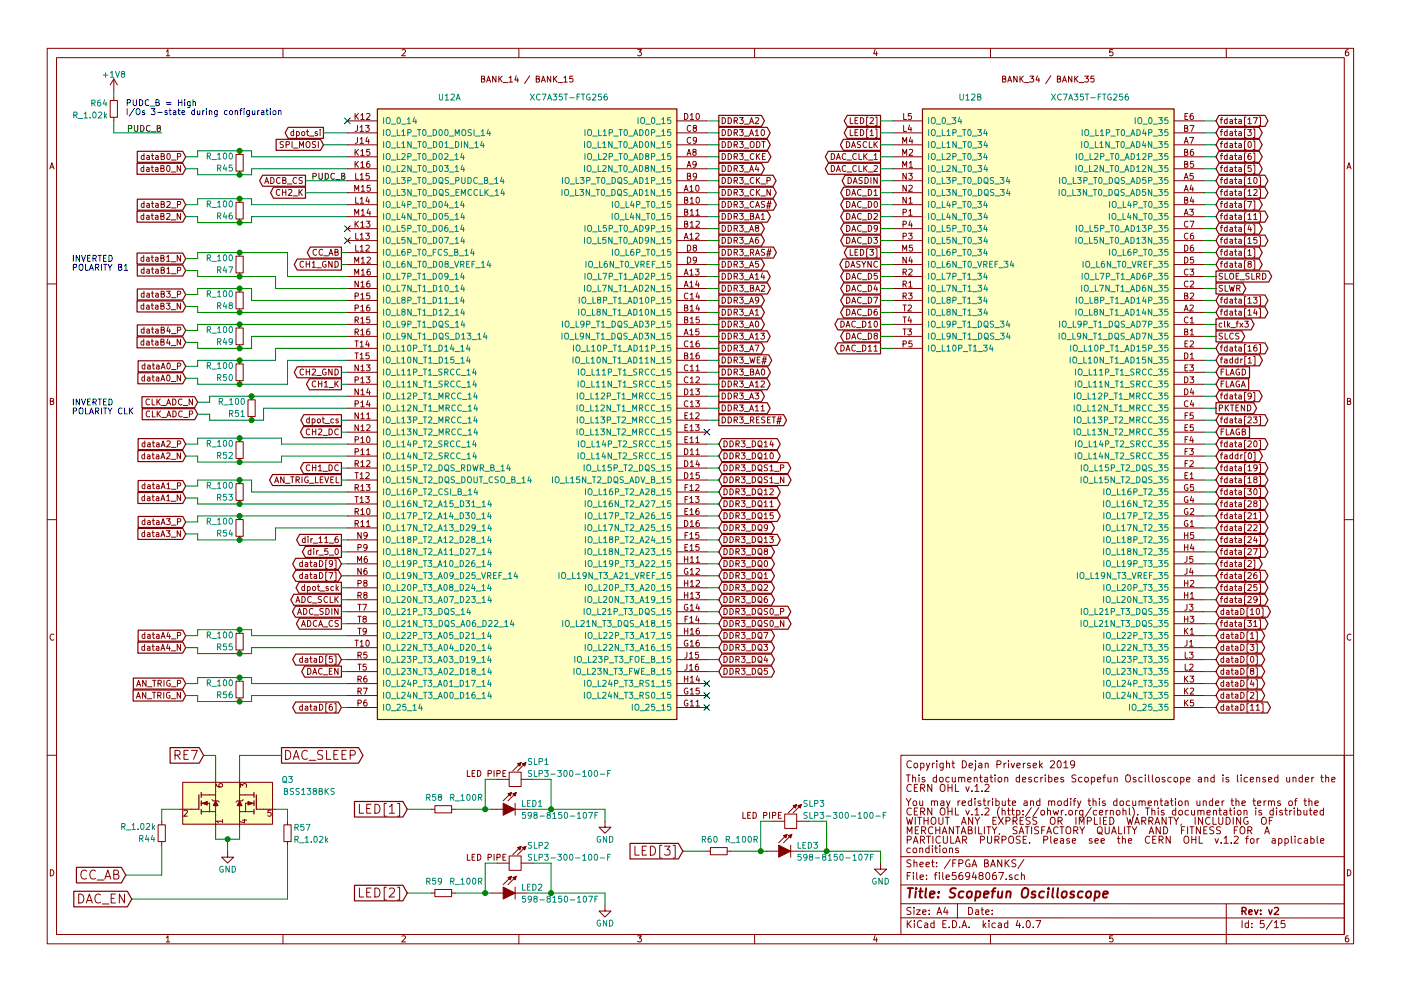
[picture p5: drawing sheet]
EESchema Schematic File Version 2
LIBS:ScopefunParts
LIBS:power
LIBS:device
LIBS:transistors
LIBS:conn
LIBS:linear
LIBS:regul
LIBS:74xx
LIBS:cmos4000
LIBS:adc-dac
LIBS:memory
LIBS:microcontrollers
LIBS:dsp
LIBS:microchip
LIBS:analog_switches
LIBS:motorola
LIBS:texas
LIBS:intel
LIBS:audio
LIBS:interface
LIBS:digital-audio
LIBS:philips
LIBS:display
LIBS:cypress
LIBS:siliconi
LIBS:opto
LIBS:atmel
LIBS:contrib
LIBS:valves
LIBS:Scopefun_v2-cache
EELAYER 25 0
EELAYER END
$Descr A4 11693 8268
encoding utf-8
Sheet 5 15
Title "Scopefun Oscilloscope"
Date ""
Rev "v2"
Comp ""
Comment1 "Copyright Dejan Priversek 2017"
Comment2 "Licensed under CERN OHL v.1.2"
Comment3 ""
Comment4 ""
$EndDescr
$Comp
L GND #PWR0106
U 1 1
P 7350 7200
F 0 "#PWR0106" H 7350 6950 50  0001 C CNN
F 1 "GND" H 7350 7050 50  0000 C CNN
F 2 "" H 7350 7200 50  0000 C CNN
F 3 "" H 7350 7200 50  0000 C CNN
	1    7350 7200
	1    0    0    -1  
$EndComp
$Comp
L R_100R R58
U 1 1
P 3700 6750
F 0 "R58" V 3600 6600 50  0000 L CNN
F 1 "R_100R" V 3600 6800 50  0000 L CNN
F 2 "ScopefunPackagesLibrary:R_0603" H 3700 6500 50  0001 C CNN
F 3 "http://industrial.panasonic.com/cdbs/www-data/pdf/AOA0000/AOA0000CE2.pdf" H 3700 6600 50  0001 C CNN
F 4 "ERJ-3EKF1000V" H 3700 6900 60  0001 C CNN "MFG Part#"
F 5 "RES SMD 1% 1/10W 0603" H 3700 7000 60  0001 C CNN "Description"
	1    3700 6750
	0    1    1    0   
$EndComp
$Comp
L R_100R R59
U 1 1
P 3700 7450
F 0 "R59" V 3600 7300 50  0000 L CNN
F 1 "R_100R" V 3600 7500 50  0000 L CNN
F 2 "ScopefunPackagesLibrary:R_0603" H 3700 7200 50  0001 C CNN
F 3 "http://industrial.panasonic.com/cdbs/www-data/pdf/AOA0000/AOA0000CE2.pdf" H 3700 7300 50  0001 C CNN
F 4 "ERJ-3EKF1000V" H 3700 7600 60  0001 C CNN "MFG Part#"
F 5 "RES SMD 1% 1/10W 0603" H 3700 7700 60  0001 C CNN "Description"
	1    3700 7450
	0    1    1    0   
$EndComp
$Comp
L R_100R R60
U 1 1
P 6000 7100
F 0 "R60" V 5900 6950 50  0000 L CNN
F 1 "R_100R" V 5900 7150 50  0000 L CNN
F 2 "ScopefunPackagesLibrary:R_0603" H 6000 6850 50  0001 C CNN
F 3 "http://industrial.panasonic.com/cdbs/www-data/pdf/AOA0000/AOA0000CE2.pdf" H 6000 6950 50  0001 C CNN
F 4 "ERJ-3EKF1000V" H 6000 7250 60  0001 C CNN "MFG Part#"
F 5 "RES SMD 1% 1/10W 0603" H 6000 7350 60  0001 C CNN "Description"
	1    6000 7100
	0    1    1    0   
$EndComp
Text GLabel 3400 6750 0    75   Input ~ 0
LED[1]
Text GLabel 3400 7450 0    75   Input ~ 0
LED[2]
Text GLabel 5700 7100 0    75   Input ~ 0
LED[3]
$Comp
L XC7A35T-FTG256 U12
U 2 1
P 8750 3100
F 0 "U12" H 8100 5400 50  0000 C CNN
F 1 "XC7A35T-FTG256" H 9100 5400 50  0000 C CNN
F 2 "ScopefunPackagesLibrary:BGA256_FTG256" H 8750 -150 50  0001 C CNN
F 3 "https://www.xilinx.com/support/documentation/data_sheets/ds181_Artix_7_Data_Sheet.pdf" H 8750 -50 50  0001 C CNN
F 4 "Artix-7 FPGA" H 8750 50  50  0001 C CNN "Description"
F 5 "XC7A35T-2FTG256I" H 8750 -250 50  0001 C CNN "MFG Part#"
	2    8750 3100
	1    0    0    -1  
$EndComp
$Comp
L GND #PWR0107
U 1 1
P 5050 6850
F 0 "#PWR0107" H 5050 6600 50  0001 C CNN
F 1 "GND" H 5050 6700 50  0000 C CNN
F 2 "" H 5050 6850 50  0000 C CNN
F 3 "" H 5050 6850 50  0000 C CNN
	1    5050 6850
	1    0    0    -1  
$EndComp
$Comp
L GND #PWR0108
U 1 1
P 5050 7550
F 0 "#PWR0108" H 5050 7300 50  0001 C CNN
F 1 "GND" H 5050 7400 50  0000 C CNN
F 2 "" H 5050 7550 50  0000 C CNN
F 3 "" H 5050 7550 50  0000 C CNN
	1    5050 7550
	1    0    0    -1  
$EndComp
Text GLabel 1550 5300 0    50   Input ~ 0
dataA4_P
Text GLabel 1550 5400 0    50   Input ~ 0
dataA4_N
Text GLabel 1550 4350 0    50   Input ~ 0
dataA3_P
Text GLabel 1550 4450 0    50   Input ~ 0
dataA3_N
Text GLabel 1550 3700 0    50   Input ~ 0
dataA2_P
Text GLabel 1550 3800 0    50   Input ~ 0
dataA2_N
Text GLabel 1550 4050 0    50   Input ~ 0
dataA1_P
Text GLabel 1550 4150 0    50   Input ~ 0
dataA1_N
Text GLabel 1550 3050 0    50   Input ~ 0
dataA0_P
Text GLabel 1550 3150 0    50   Input ~ 0
dataA0_N
Text GLabel 1550 2750 0    50   Input ~ 0
dataB4_P
Text GLabel 1550 2850 0    50   Input ~ 0
dataB4_N
Text GLabel 1550 2450 0    50   Input ~ 0
dataB3_P
Text GLabel 1550 2550 0    50   Input ~ 0
dataB3_N
Text GLabel 1550 1700 0    50   Input ~ 0
dataB2_P
Text GLabel 1550 1800 0    50   Input ~ 0
dataB2_N
Text GLabel 1550 2250 0    50   Input ~ 0
dataB1_P
Text GLabel 1550 2150 0    50   Input ~ 0
dataB1_N
Text GLabel 1550 1300 0    50   Input ~ 0
dataB0_P
Text GLabel 1550 1400 0    50   Input ~ 0
dataB0_N
Text GLabel 7350 2100 0    50   Output ~ 0
LED[3]
Text GLabel 7350 1000 0    50   Output ~ 0
LED[2]
Text GLabel 7350 1100 0    50   Output ~ 0
LED[1]
Text GLabel 2850 5200 0    50   Output ~ 0
ADCA_CS
Text GLabel 2850 5000 0    50   Output ~ 0
ADC_SCLK
Text GLabel 2850 5100 0    50   Output ~ 0
ADC_SDIN
Text GLabel 1550 5700 0    50   Input ~ 0
AN_TRIG_P
Text GLabel 2850 3200 0    50   Output ~ 0
CH1_K
Text GLabel 2550 1600 0    50   Output ~ 0
CH2_K
Text GLabel 2850 2100 0    50   Output ~ 0
CC_AB
Text GLabel 1650 3450 0    50   Input ~ 0
CLK_ADC_P
Text GLabel 1650 3350 0    50   Input ~ 0
CLK_ADC_N
Text GLabel 2850 3900 0    50   Output ~ 0
CH1_DC
Text GLabel 2850 3600 0    50   Output ~ 0
CH2_DC
Text GLabel 2850 4600 0    50   Output ~ 0
dir_5_0
Text GLabel 2850 4500 0    50   Output ~ 0
dir_11_6
Text GLabel 2850 2200 0    50   Output ~ 0
CH1_GND
Text GLabel 2850 3100 0    50   Output ~ 0
CH2_GND
Text GLabel 2850 4000 0    50   Output ~ 0
AN_TRIG_LEVEL
NoConn ~ 2900 2000
Text GLabel 6000 2700 2    50   Output ~ 0
DDR3_A0
Text GLabel 6000 1500 2    50   Output ~ 0
DDR3_CK_P
Text GLabel 6000 1600 2    50   Output ~ 0
DDR3_CK_N
Text GLabel 6000 1300 2    50   Output ~ 0
DDR3_CKE
Text GLabel 6000 3900 2    50   BiDi ~ 0
DDR3_DQS1_P
Text GLabel 6000 4000 2    50   BiDi ~ 0
DDR3_DQS1_N
Text GLabel 6000 5100 2    50   BiDi ~ 0
DDR3_DQS0_P
Text GLabel 6000 5200 2    50   BiDi ~ 0
DDR3_DQS0_N
Text GLabel 6000 1700 2    50   Output ~ 0
DDR3_CAS#
Text GLabel 6000 2100 2    50   Output ~ 0
DDR3_RAS#
Text GLabel 6000 3500 2    50   Output ~ 0
DDR3_RESET#
Text GLabel 6000 3000 2    50   Output ~ 0
DDR3_WE#
NoConn ~ 5900 5700
NoConn ~ 5900 5800
NoConn ~ 5900 5900
Text GLabel 7350 1300 0    50   Output ~ 0
DAC_CLK_1
Text GLabel 7350 1400 0    50   Output ~ 0
DAC_CLK_2
Text GLabel 7350 1200 0    50   Output ~ 0
DASCLK
Text GLabel 7350 1500 0    50   Output ~ 0
DASDIN
Text GLabel 7350 2200 0    50   Output ~ 0
DASYNC
Text GLabel 2850 3500 0    50   Output ~ 0
dpot_cs
Text GLabel 2850 4900 0    50   Output ~ 0
dpot_sck
Text GLabel 2700 1100 0    50   Output ~ 0
dpot_si
Text GLabel 2850 4700 0    50   BiDi ~ 0
dataD[9]
Text GLabel 2850 4800 0    50   BiDi ~ 0
dataD[7]
Text GLabel 2850 5900 0    50   BiDi ~ 0
dataD[6]
Text GLabel 10150 3800 2    50   BiDi ~ 0
faddr[0]
Text GLabel 10150 3000 2    50   BiDi ~ 0
faddr[1]
Text GLabel 10150 5200 2    50   BiDi ~ 0
fdata[31]
Text GLabel 10150 4100 2    50   BiDi ~ 0
fdata[30]
Text GLabel 10150 5000 2    50   BiDi ~ 0
fdata[29]
Text GLabel 10150 4200 2    50   BiDi ~ 0
fdata[28]
Text GLabel 10150 4600 2    50   BiDi ~ 0
fdata[27]
Text GLabel 10150 4900 2    50   BiDi ~ 0
fdata[25]
Text GLabel 10150 4500 2    50   BiDi ~ 0
fdata[24]
Text GLabel 10150 3500 2    50   BiDi ~ 0
fdata[23]
Text GLabel 10150 4400 2    50   BiDi ~ 0
fdata[22]
Text GLabel 10150 4300 2    50   BiDi ~ 0
fdata[21]
Text GLabel 10150 3700 2    50   BiDi ~ 0
fdata[20]
Text GLabel 10150 3900 2    50   BiDi ~ 0
fdata[19]
Text GLabel 10150 4000 2    50   BiDi ~ 0
fdata[18]
Text GLabel 10150 1000 2    50   BiDi ~ 0
fdata[17]
Text GLabel 10150 2900 2    50   BiDi ~ 0
fdata[16]
Text GLabel 10150 2000 2    50   BiDi ~ 0
fdata[15]
Text GLabel 10150 2600 2    50   BiDi ~ 0
fdata[14]
Text GLabel 10150 2500 2    50   BiDi ~ 0
fdata[13]
Text GLabel 10150 1600 2    50   BiDi ~ 0
fdata[12]
Text GLabel 10150 1800 2    50   BiDi ~ 0
fdata[11]
Text GLabel 10150 1500 2    50   BiDi ~ 0
fdata[10]
Text GLabel 10150 3300 2    50   BiDi ~ 0
fdata[9]
Text GLabel 10150 2200 2    50   BiDi ~ 0
fdata[8]
Text GLabel 10150 1700 2    50   BiDi ~ 0
fdata[7]
Text GLabel 10150 1300 2    50   BiDi ~ 0
fdata[6]
Text GLabel 10150 1400 2    50   BiDi ~ 0
fdata[5]
Text GLabel 10150 1900 2    50   BiDi ~ 0
fdata[4]
Text GLabel 10150 1100 2    50   BiDi ~ 0
fdata[3]
Text GLabel 10150 4700 2    50   BiDi ~ 0
fdata[2]
Text GLabel 10150 2100 2    50   BiDi ~ 0
fdata[1]
Text GLabel 10150 1200 2    50   BiDi ~ 0
fdata[0]
Text GLabel 10150 2700 2    50   Output ~ 0
clk_fx3
Text GLabel 10150 3200 2    50   Input ~ 0
FLAGA
Text GLabel 10150 3600 2    50   Input ~ 0
FLAGB
Text GLabel 10150 3100 2    50   Input ~ 0
FLAGD
Text GLabel 10150 3400 2    50   Output ~ 0
PKTEND
Text GLabel 10150 2300 2    50   Output ~ 0
SLOE_SLRD
Text GLabel 10150 2400 2    50   Output ~ 0
SLWR
Text GLabel 10150 2800 2    50   Output ~ 0
SLCS
Text Notes 1050 950  0    50   ~ 0
PUDC_B = High\nI/Os 3-state during configuration
NoConn ~ 2900 1000
Text GLabel 2700 1200 0    50   Input ~ 0
SPI_MOSI
NoConn ~ 2900 1900
Text GLabel 7350 1700 0    50   Output ~ 0
DAC_D0
Text GLabel 7350 1600 0    50   Output ~ 0
DAC_D1
Text GLabel 7350 1800 0    50   Output ~ 0
DAC_D2
Text GLabel 7350 2000 0    50   Output ~ 0
DAC_D3
Text GLabel 7350 2400 0    50   Output ~ 0
DAC_D4
Text GLabel 7350 2300 0    50   Output ~ 0
DAC_D5
Text GLabel 7350 2600 0    50   Output ~ 0
DAC_D6
Text GLabel 7350 2500 0    50   Output ~ 0
DAC_D7
Text GLabel 7350 2800 0    50   Output ~ 0
DAC_D8
Text GLabel 7350 1900 0    50   Output ~ 0
DAC_D9
Text GLabel 7350 2700 0    50   Output ~ 0
DAC_D10
Text GLabel 7350 2900 0    50   Output ~ 0
DAC_D11
Text GLabel 1550 5800 0    50   Input ~ 0
AN_TRIG_N
Text GLabel 6000 2600 2    50   Output ~ 0
DDR3_A1
Text GLabel 6000 1000 2    50   Output ~ 0
DDR3_A2
Text GLabel 6000 3300 2    50   Output ~ 0
DDR3_A3
Text GLabel 6000 1400 2    50   Output ~ 0
DDR3_A4
Text GLabel 6000 2200 2    50   Output ~ 0
DDR3_A5
Text GLabel 6000 2000 2    50   Output ~ 0
DDR3_A6
Text GLabel 6000 2900 2    50   Output ~ 0
DDR3_A7
Text GLabel 6000 1900 2    50   Output ~ 0
DDR3_A8
Text GLabel 6000 2500 2    50   Output ~ 0
DDR3_A9
Text GLabel 6000 1100 2    50   Output ~ 0
DDR3_A10
Text GLabel 6000 3400 2    50   Output ~ 0
DDR3_A11
Text GLabel 6000 3200 2    50   Output ~ 0
DDR3_A12
Text GLabel 6000 3100 2    50   Output ~ 0
DDR3_BA0
Text GLabel 6000 1800 2    50   Output ~ 0
DDR3_BA1
Text GLabel 6000 2400 2    50   Output ~ 0
DDR3_BA2
Text GLabel 6000 4700 2    50   BiDi ~ 0
DDR3_DQ0
Text GLabel 6000 4800 2    50   BiDi ~ 0
DDR3_DQ1
Text GLabel 6000 4900 2    50   BiDi ~ 0
DDR3_DQ2
Text GLabel 6000 5400 2    50   BiDi ~ 0
DDR3_DQ3
Text GLabel 6000 5500 2    50   BiDi ~ 0
DDR3_DQ4
Text GLabel 6000 5600 2    50   BiDi ~ 0
DDR3_DQ5
Text GLabel 6000 5000 2    50   BiDi ~ 0
DDR3_DQ6
Text GLabel 6000 5300 2    50   BiDi ~ 0
DDR3_DQ7
Text GLabel 6000 4600 2    50   BiDi ~ 0
DDR3_DQ8
Text GLabel 6000 4400 2    50   BiDi ~ 0
DDR3_DQ9
Text GLabel 6000 3800 2    50   BiDi ~ 0
DDR3_DQ10
Text GLabel 6000 4200 2    50   BiDi ~ 0
DDR3_DQ11
Text GLabel 6000 4100 2    50   BiDi ~ 0
DDR3_DQ12
Text GLabel 6000 4500 2    50   BiDi ~ 0
DDR3_DQ13
Text GLabel 6000 3700 2    50   BiDi ~ 0
DDR3_DQ14
Text GLabel 6000 4300 2    50   BiDi ~ 0
DDR3_DQ15
NoConn ~ 5900 3600
Text GLabel 6000 2300 2    50   Output ~ 0
DDR3_A14
Text GLabel 6000 2800 2    50   Output ~ 0
DDR3_A13
Text GLabel 2850 5600 0    50   Output ~ 0
DAC_EN
Text GLabel 6000 1200 2    50   Output ~ 0
DDR3_ODT
$Comp
L R_100 R45
U 1 1
P 2000 1350
F 0 "R45" H 2050 1400 50  0000 L CNN
F 1 "R_100" H 2050 1300 50  0000 L CNN
F 2 "ScopefunPackagesLibrary:R_0402" H 2000 1100 50  0001 C CNN
F 3 "https://industrial.panasonic.com/ww/products/resistors/chip-resistors/chip-resistors/precision-thick-film-chip-resistors/ERJ3EKF1000V" H 2000 1200 50  0001 C CNN
F 4 "ERJ-2RKF1000X" H 2000 1500 60  0001 C CNN "MFG Part#"
F 5 "RES SMD 1% 1/10W 0402" H 2000 1600 60  0001 C CNN "Description"
	1    2000 1350
	-1   0    0    1   
$EndComp
$Comp
L R_100 R46
U 1 1
P 2000 1750
F 0 "R46" H 2050 1800 50  0000 L CNN
F 1 "R_100" H 2050 1700 50  0000 L CNN
F 2 "ScopefunPackagesLibrary:R_0402" H 2000 1500 50  0001 C CNN
F 3 "https://industrial.panasonic.com/ww/products/resistors/chip-resistors/chip-resistors/precision-thick-film-chip-resistors/ERJ3EKF1000V" H 2000 1600 50  0001 C CNN
F 4 "ERJ-2RKF1000X" H 2000 1900 60  0001 C CNN "MFG Part#"
F 5 "RES SMD 1% 1/10W 0402" H 2000 2000 60  0001 C CNN "Description"
	1    2000 1750
	-1   0    0    1   
$EndComp
$Comp
L R_100 R47
U 1 1
P 2000 2200
F 0 "R47" H 2050 2250 50  0000 L CNN
F 1 "R_100" H 2050 2150 50  0000 L CNN
F 2 "ScopefunPackagesLibrary:R_0402" H 2000 1950 50  0001 C CNN
F 3 "https://industrial.panasonic.com/ww/products/resistors/chip-resistors/chip-resistors/precision-thick-film-chip-resistors/ERJ3EKF1000V" H 2000 2050 50  0001 C CNN
F 4 "ERJ-2RKF1000X" H 2000 2350 60  0001 C CNN "MFG Part#"
F 5 "RES SMD 1% 1/10W 0402" H 2000 2450 60  0001 C CNN "Description"
	1    2000 2200
	-1   0    0    1   
$EndComp
$Comp
L R_100 R48
U 1 1
P 2000 2500
F 0 "R48" H 2050 2550 50  0000 L CNN
F 1 "R_100" H 2050 2450 50  0000 L CNN
F 2 "ScopefunPackagesLibrary:R_0402" H 2000 2250 50  0001 C CNN
F 3 "https://industrial.panasonic.com/ww/products/resistors/chip-resistors/chip-resistors/precision-thick-film-chip-resistors/ERJ3EKF1000V" H 2000 2350 50  0001 C CNN
F 4 "ERJ-2RKF1000X" H 2000 2650 60  0001 C CNN "MFG Part#"
F 5 "RES SMD 1% 1/10W 0402" H 2000 2750 60  0001 C CNN "Description"
	1    2000 2500
	-1   0    0    1   
$EndComp
$Comp
L R_100 R49
U 1 1
P 2000 2800
F 0 "R49" H 2050 2850 50  0000 L CNN
F 1 "R_100" H 2050 2750 50  0000 L CNN
F 2 "ScopefunPackagesLibrary:R_0402" H 2000 2550 50  0001 C CNN
F 3 "https://industrial.panasonic.com/ww/products/resistors/chip-resistors/chip-resistors/precision-thick-film-chip-resistors/ERJ3EKF1000V" H 2000 2650 50  0001 C CNN
F 4 "ERJ-2RKF1000X" H 2000 2950 60  0001 C CNN "MFG Part#"
F 5 "RES SMD 1% 1/10W 0402" H 2000 3050 60  0001 C CNN "Description"
	1    2000 2800
	-1   0    0    1   
$EndComp
$Comp
L R_100 R50
U 1 1
P 2000 3100
F 0 "R50" H 2050 3150 50  0000 L CNN
F 1 "R_100" H 2050 3050 50  0000 L CNN
F 2 "ScopefunPackagesLibrary:R_0402" H 2000 2850 50  0001 C CNN
F 3 "https://industrial.panasonic.com/ww/products/resistors/chip-resistors/chip-resistors/precision-thick-film-chip-resistors/ERJ3EKF1000V" H 2000 2950 50  0001 C CNN
F 4 "ERJ-2RKF1000X" H 2000 3250 60  0001 C CNN "MFG Part#"
F 5 "RES SMD 1% 1/10W 0402" H 2000 3350 60  0001 C CNN "Description"
	1    2000 3100
	-1   0    0    1   
$EndComp
$Comp
L R_100 R51
U 1 1
P 2100 3400
F 0 "R51" H 2150 3450 50  0000 L CNN
F 1 "R_100" H 2150 3350 50  0000 L CNN
F 2 "ScopefunPackagesLibrary:R_0402" H 2100 3150 50  0001 C CNN
F 3 "https://industrial.panasonic.com/ww/products/resistors/chip-resistors/chip-resistors/precision-thick-film-chip-resistors/ERJ3EKF1000V" H 2100 3250 50  0001 C CNN
F 4 "ERJ-2RKF1000X" H 2100 3550 60  0001 C CNN "MFG Part#"
F 5 "RES SMD 1% 1/10W 0402" H 2100 3650 60  0001 C CNN "Description"
	1    2100 3400
	-1   0    0    1   
$EndComp
$Comp
L R_100 R52
U 1 1
P 2000 3750
F 0 "R52" H 2050 3800 50  0000 L CNN
F 1 "R_100" H 2050 3700 50  0000 L CNN
F 2 "ScopefunPackagesLibrary:R_0402" H 2000 3500 50  0001 C CNN
F 3 "https://industrial.panasonic.com/ww/products/resistors/chip-resistors/chip-resistors/precision-thick-film-chip-resistors/ERJ3EKF1000V" H 2000 3600 50  0001 C CNN
F 4 "ERJ-2RKF1000X" H 2000 3900 60  0001 C CNN "MFG Part#"
F 5 "RES SMD 1% 1/10W 0402" H 2000 4000 60  0001 C CNN "Description"
	1    2000 3750
	-1   0    0    1   
$EndComp
$Comp
L R_100 R53
U 1 1
P 2000 4100
F 0 "R53" H 2050 4150 50  0000 L CNN
F 1 "R_100" H 2050 4050 50  0000 L CNN
F 2 "ScopefunPackagesLibrary:R_0402" H 2000 3850 50  0001 C CNN
F 3 "https://industrial.panasonic.com/ww/products/resistors/chip-resistors/chip-resistors/precision-thick-film-chip-resistors/ERJ3EKF1000V" H 2000 3950 50  0001 C CNN
F 4 "ERJ-2RKF1000X" H 2000 4250 60  0001 C CNN "MFG Part#"
F 5 "RES SMD 1% 1/10W 0402" H 2000 4350 60  0001 C CNN "Description"
	1    2000 4100
	-1   0    0    1   
$EndComp
$Comp
L R_100 R54
U 1 1
P 2000 4400
F 0 "R54" H 2050 4450 50  0000 L CNN
F 1 "R_100" H 2050 4350 50  0000 L CNN
F 2 "ScopefunPackagesLibrary:R_0402" H 2000 4150 50  0001 C CNN
F 3 "https://industrial.panasonic.com/ww/products/resistors/chip-resistors/chip-resistors/precision-thick-film-chip-resistors/ERJ3EKF1000V" H 2000 4250 50  0001 C CNN
F 4 "ERJ-2RKF1000X" H 2000 4550 60  0001 C CNN "MFG Part#"
F 5 "RES SMD 1% 1/10W 0402" H 2000 4650 60  0001 C CNN "Description"
	1    2000 4400
	-1   0    0    1   
$EndComp
$Comp
L R_100 R55
U 1 1
P 2000 5350
F 0 "R55" H 2050 5400 50  0000 L CNN
F 1 "R_100" H 2050 5300 50  0000 L CNN
F 2 "ScopefunPackagesLibrary:R_0402" H 2000 5100 50  0001 C CNN
F 3 "https://industrial.panasonic.com/ww/products/resistors/chip-resistors/chip-resistors/precision-thick-film-chip-resistors/ERJ3EKF1000V" H 2000 5200 50  0001 C CNN
F 4 "ERJ-2RKF1000X" H 2000 5500 60  0001 C CNN "MFG Part#"
F 5 "RES SMD 1% 1/10W 0402" H 2000 5600 60  0001 C CNN "Description"
	1    2000 5350
	-1   0    0    1   
$EndComp
$Comp
L R_100 R56
U 1 1
P 2000 5750
F 0 "R56" H 2050 5800 50  0000 L CNN
F 1 "R_100" H 2050 5700 50  0000 L CNN
F 2 "ScopefunPackagesLibrary:R_0402" H 2000 5500 50  0001 C CNN
F 3 "https://industrial.panasonic.com/ww/products/resistors/chip-resistors/chip-resistors/precision-thick-film-chip-resistors/ERJ3EKF1000V" H 2000 5600 50  0001 C CNN
F 4 "ERJ-2RKF1000X" H 2000 5900 60  0001 C CNN "MFG Part#"
F 5 "RES SMD 1% 1/10W 0402" H 2000 6000 60  0001 C CNN "Description"
	1    2000 5750
	-1   0    0    1   
$EndComp
Wire Wire Line
	2900 5000 2850 5000
Wire Wire Line
	2900 5200 2850 5200
Wire Wire Line
	2900 5500 2850 5500
Connection ~ 2000 2600
Wire Wire Line
	1650 2600 2900 2600
Wire Wire Line
	5900 1200 6000 1200
Wire Wire Line
	5900 1100 6000 1100
Wire Wire Line
	6000 3400 5900 3400
Wire Wire Line
	5900 1000 6000 1000
Wire Wire Line
	1750 3450 1650 3450
Wire Wire Line
	1750 3500 1750 3450
Wire Wire Line
	1750 3350 1650 3350
Wire Wire Line
	1750 3300 1750 3350
Wire Wire Line
	2200 3400 2900 3400
Wire Wire Line
	2200 3500 2200 3400
Connection ~ 2100 3300
Wire Wire Line
	1750 3300 2900 3300
Connection ~ 2100 3500
Wire Wire Line
	1750 3500 2200 3500
Wire Wire Line
	1650 5300 1550 5300
Wire Wire Line
	1650 5250 1650 5300
Wire Wire Line
	1650 5400 1550 5400
Wire Wire Line
	1650 5450 1650 5400
Wire Wire Line
	1650 5800 1550 5800
Wire Wire Line
	1650 5850 1650 5800
Wire Wire Line
	1650 5700 1550 5700
Wire Wire Line
	1650 5650 1650 5700
Connection ~ 2000 5850
Wire Wire Line
	1650 5850 2100 5850
Wire Wire Line
	2100 5850 2100 5800
Connection ~ 2000 5650
Wire Wire Line
	1650 5650 2100 5650
Wire Wire Line
	2100 5650 2100 5700
Connection ~ 2000 5450
Wire Wire Line
	1650 5450 2100 5450
Wire Wire Line
	2100 5450 2100 5400
Connection ~ 2000 5250
Wire Wire Line
	1650 5250 2100 5250
Wire Wire Line
	2100 5250 2100 5300
Wire Wire Line
	1650 1400 1550 1400
Wire Wire Line
	1650 1450 1650 1400
Wire Wire Line
	1650 1300 1550 1300
Wire Wire Line
	1650 1250 1650 1300
Connection ~ 2000 1450
Wire Wire Line
	1650 1450 2100 1450
Wire Wire Line
	2100 1450 2100 1400
Connection ~ 2000 1250
Wire Wire Line
	1650 1250 2100 1250
Wire Wire Line
	2100 1250 2100 1300
Wire Wire Line
	2100 1300 2900 1300
Wire Wire Line
	2100 1400 2900 1400
Wire Wire Line
	1650 1800 1550 1800
Wire Wire Line
	1650 1850 1650 1800
Wire Wire Line
	1650 1700 1550 1700
Wire Wire Line
	1650 1650 1650 1700
Connection ~ 2000 1850
Wire Wire Line
	1650 1850 2100 1850
Wire Wire Line
	2100 1850 2100 1800
Connection ~ 2000 1650
Wire Wire Line
	1650 1650 2100 1650
Wire Wire Line
	2100 1650 2100 1700
Wire Wire Line
	2100 1700 2900 1700
Wire Wire Line
	2100 1800 2900 1800
Wire Wire Line
	2100 2400 2100 2500
Connection ~ 2000 2100
Connection ~ 2000 2300
Wire Wire Line
	1650 2250 1550 2250
Wire Wire Line
	1650 2300 1650 2250
Wire Wire Line
	1650 2150 1550 2150
Wire Wire Line
	1650 2100 1650 2150
Wire Wire Line
	2400 2300 2900 2300
Connection ~ 2000 2400
Wire Wire Line
	1650 2450 1550 2450
Wire Wire Line
	1650 2400 1650 2450
Wire Wire Line
	1650 2400 2100 2400
Wire Wire Line
	2100 2500 2900 2500
Wire Wire Line
	1650 2550 1550 2550
Wire Wire Line
	1650 2600 1650 2550
Connection ~ 2000 2900
Wire Wire Line
	1650 2900 2100 2900
Connection ~ 2000 2700
Wire Wire Line
	1650 2750 1550 2750
Wire Wire Line
	1650 2700 1650 2750
Wire Wire Line
	1650 2700 2900 2700
Wire Wire Line
	1650 2850 1550 2850
Wire Wire Line
	1650 2900 1650 2850
Wire Wire Line
	2100 2900 2100 2800
Wire Wire Line
	2100 2800 2900 2800
Wire Wire Line
	2300 2900 2900 2900
Wire Wire Line
	2300 3000 2300 2900
Wire Wire Line
	1650 3050 1550 3050
Wire Wire Line
	1650 3000 1650 3050
Wire Wire Line
	1650 3150 1550 3150
Wire Wire Line
	1650 3200 1650 3150
Wire Wire Line
	1650 3000 2300 3000
Wire Wire Line
	2400 3000 2900 3000
Wire Wire Line
	2400 3200 2400 3000
Connection ~ 2000 3000
Connection ~ 2000 3200
Wire Wire Line
	1650 3200 2400 3200
Wire Wire Line
	2300 4500 2300 4400
Wire Wire Line
	2300 4400 2900 4400
Connection ~ 2000 4300
Wire Wire Line
	1650 4300 1650 4350
Wire Wire Line
	1650 4300 2900 4300
Connection ~ 2000 4500
Wire Wire Line
	1650 4500 2300 4500
Wire Wire Line
	1650 4450 1650 4500
Wire Wire Line
	1650 4350 1550 4350
Wire Wire Line
	1550 4450 1650 4450
Wire Wire Line
	2100 4100 2900 4100
Wire Wire Line
	2100 4000 2100 4100
Connection ~ 2000 4200
Wire Wire Line
	1650 4200 1650 4150
Wire Wire Line
	1650 4200 2900 4200
Connection ~ 2000 4000
Wire Wire Line
	1650 4000 2100 4000
Wire Wire Line
	1650 4050 1650 4000
Wire Wire Line
	1650 4150 1550 4150
Wire Wire Line
	1550 4050 1650 4050
Connection ~ 2000 3850
Wire Wire Line
	1650 3850 1650 3800
Wire Wire Line
	1650 3850 2350 3850
Wire Wire Line
	2350 3850 2350 3800
Connection ~ 2000 3650
Wire Wire Line
	1650 3650 2350 3650
Wire Wire Line
	1650 3700 1650 3650
Wire Wire Line
	2350 3650 2350 3700
Wire Wire Line
	2350 3700 2900 3700
Wire Wire Line
	2350 3800 2900 3800
Wire Wire Line
	1650 3800 1550 3800
Wire Wire Line
	1550 3700 1650 3700
Wire Wire Line
	2100 5700 2900 5700
Wire Wire Line
	2700 1100 2900 1100
Wire Wire Line
	2700 1200 2900 1200
Wire Wire Line
	2850 4900 2900 4900
Wire Wire Line
	2850 4800 2900 4800
Wire Wire Line
	2850 4700 2900 4700
Wire Wire Line
	2850 4600 2900 4600
Wire Wire Line
	2850 4500 2900 4500
Wire Wire Line
	2850 3900 2900 3900
Wire Wire Line
	2550 1600 2900 1600
Wire Wire Line
	10150 4800 10050 4800
Wire Wire Line
	10050 5900 10150 5900
Wire Wire Line
	10050 5800 10150 5800
Wire Wire Line
	10050 5700 10150 5700
Wire Wire Line
	10050 5600 10150 5600
Wire Wire Line
	10050 5500 10150 5500
Wire Wire Line
	10050 5400 10150 5400
Wire Wire Line
	10050 5300 10150 5300
Wire Wire Line
	10050 5200 10150 5200
Wire Wire Line
	10050 5100 10150 5100
Wire Wire Line
	10050 5000 10150 5000
Wire Wire Line
	10050 4900 10150 4900
Wire Wire Line
	10050 4700 10150 4700
Wire Wire Line
	10050 4600 10150 4600
Wire Wire Line
	10050 4500 10150 4500
Wire Wire Line
	10050 4400 10150 4400
Wire Wire Line
	10050 4300 10150 4300
Wire Wire Line
	10050 4200 10150 4200
Wire Wire Line
	10050 4100 10150 4100
Wire Wire Line
	10050 4000 10150 4000
Wire Wire Line
	10050 3900 10150 3900
Wire Wire Line
	10050 3800 10150 3800
Wire Wire Line
	10050 3700 10150 3700
Wire Wire Line
	10050 3600 10150 3600
Wire Wire Line
	10050 3500 10150 3500
Wire Wire Line
	10050 3400 10150 3400
Wire Wire Line
	10050 3300 10150 3300
Wire Wire Line
	10050 3200 10150 3200
Wire Wire Line
	10050 3100 10150 3100
Wire Wire Line
	10050 3000 10150 3000
Wire Wire Line
	10050 2900 10150 2900
Wire Wire Line
	10050 2800 10150 2800
Wire Wire Line
	10050 2700 10150 2700
Wire Wire Line
	10050 2600 10150 2600
Wire Wire Line
	10050 2500 10150 2500
Wire Wire Line
	10050 2400 10150 2400
Wire Wire Line
	10050 2300 10150 2300
Wire Wire Line
	10050 2200 10150 2200
Wire Wire Line
	10050 2100 10150 2100
Wire Wire Line
	10050 2000 10150 2000
Wire Wire Line
	10050 1900 10150 1900
Wire Wire Line
	10050 1800 10150 1800
Wire Wire Line
	10050 1700 10150 1700
Wire Wire Line
	10050 1600 10150 1600
Wire Wire Line
	10050 1500 10150 1500
Wire Wire Line
	10050 1400 10150 1400
Wire Wire Line
	10050 1300 10150 1300
Wire Wire Line
	10050 1200 10150 1200
Wire Wire Line
	10050 1100 10150 1100
Wire Wire Line
	10050 1000 10150 1000
Wire Wire Line
	7350 2900 7450 2900
Wire Wire Line
	7350 2800 7450 2800
Wire Wire Line
	7350 2700 7450 2700
Wire Wire Line
	7350 2600 7450 2600
Wire Wire Line
	7350 2500 7450 2500
Wire Wire Line
	7350 2400 7450 2400
Wire Wire Line
	7350 2300 7450 2300
Wire Wire Line
	7350 2200 7450 2200
Wire Wire Line
	7350 2100 7450 2100
Wire Wire Line
	7350 2000 7450 2000
Wire Wire Line
	7350 1900 7450 1900
Wire Wire Line
	7350 1800 7450 1800
Wire Wire Line
	7350 1700 7450 1700
Wire Wire Line
	7350 1600 7450 1600
Wire Wire Line
	7350 1500 7450 1500
Wire Wire Line
	7350 1400 7450 1400
Wire Wire Line
	7350 1300 7450 1300
Wire Wire Line
	7350 1200 7450 1200
Wire Wire Line
	7350 1100 7450 1100
Wire Wire Line
	7350 1000 7450 1000
Wire Wire Line
	5900 5600 6000 5600
Wire Wire Line
	5900 5500 6000 5500
Wire Wire Line
	5900 5400 6000 5400
Wire Wire Line
	5900 5300 6000 5300
Wire Wire Line
	5900 5200 6000 5200
Wire Wire Line
	5900 5100 6000 5100
Wire Wire Line
	5900 5000 6000 5000
Wire Wire Line
	5900 4900 6000 4900
Wire Wire Line
	5900 4800 6000 4800
Wire Wire Line
	5900 4700 6000 4700
Wire Wire Line
	5900 4600 6000 4600
Wire Wire Line
	5900 4500 6000 4500
Wire Wire Line
	5900 4400 6000 4400
Wire Wire Line
	5900 4300 6000 4300
Wire Wire Line
	5900 4200 6000 4200
Wire Wire Line
	5900 4100 6000 4100
Wire Wire Line
	5900 4000 6000 4000
Wire Wire Line
	5900 3900 6000 3900
Wire Wire Line
	5900 3800 6000 3800
Wire Wire Line
	5900 3700 6000 3700
Wire Wire Line
	5900 3500 6000 3500
Wire Wire Line
	5900 3300 6000 3300
Wire Wire Line
	5900 3200 6000 3200
Wire Wire Line
	5900 3100 6000 3100
Wire Wire Line
	5900 3000 6000 3000
Wire Wire Line
	5900 2900 6000 2900
Wire Wire Line
	5900 2800 6000 2800
Wire Wire Line
	5900 2700 6000 2700
Wire Wire Line
	5900 2600 6000 2600
Wire Wire Line
	5900 2500 6000 2500
Wire Wire Line
	5900 2400 6000 2400
Wire Wire Line
	5900 2300 6000 2300
Wire Wire Line
	5900 2200 6000 2200
Wire Wire Line
	5900 2100 6000 2100
Wire Wire Line
	5900 2000 6000 2000
Wire Wire Line
	5900 1900 6000 1900
Wire Wire Line
	5900 1800 6000 1800
Wire Wire Line
	5900 1700 6000 1700
Wire Wire Line
	5900 1600 6000 1600
Wire Wire Line
	5900 1500 6000 1500
Wire Wire Line
	5900 1400 6000 1400
Wire Wire Line
	5900 1300 6000 1300
Wire Wire Line
	2900 5900 2850 5900
Wire Wire Line
	2100 5800 2900 5800
Wire Wire Line
	2100 5400 2900 5400
Wire Wire Line
	2100 5300 2900 5300
Wire Wire Line
	2850 5100 2900 5100
Wire Wire Line
	2850 3600 2900 3600
Wire Wire Line
	2850 3500 2900 3500
Wire Wire Line
	2850 3100 2900 3100
Wire Wire Line
	2850 2200 2900 2200
Wire Wire Line
	2850 2100 2900 2100
Wire Wire Line
	7350 7100 7350 7200
Wire Wire Line
	5050 7450 5050 7550
Wire Wire Line
	5050 6750 5050 6850
Connection ~ 6900 7100
Wire Wire Line
	6900 6850 6900 7100
Wire Wire Line
	6750 6850 6900 6850
Connection ~ 4600 7450
Wire Wire Line
	4600 7200 4600 7450
Wire Wire Line
	4450 7200 4600 7200
Connection ~ 4600 6750
Wire Wire Line
	4600 6500 4600 6750
Wire Wire Line
	4450 6500 4600 6500
Connection ~ 4050 6750
Wire Wire Line
	4050 6500 4050 6750
Wire Wire Line
	3800 6750 4100 6750
Wire Wire Line
	4400 6750 5050 6750
Wire Wire Line
	4400 7450 5050 7450
Connection ~ 4050 7450
Wire Wire Line
	3800 7450 4100 7450
Wire Wire Line
	4050 7200 4050 7450
Wire Wire Line
	4150 7200 4050 7200
Connection ~ 6350 7100
Wire Wire Line
	6350 6850 6350 7100
Wire Wire Line
	6350 6850 6450 6850
Wire Wire Line
	4150 6500 4050 6500
Wire Wire Line
	5700 7100 5900 7100
Wire Wire Line
	3400 7450 3600 7450
Wire Wire Line
	3400 6750 3600 6750
Wire Wire Line
	6100 7100 6400 7100
Wire Wire Line
	6700 7100 7350 7100
Wire Wire Line
	2850 4000 2900 4000
Wire Wire Line
	2850 5600 2900 5600
Text GLabel 10150 4800 2    50   BiDi ~ 0
fdata[26]
$Comp
L XC7A35T-FTG256 U12
U 1 1
P 4400 3100
F 0 "U12" H 3750 5400 50  0000 C CNN
F 1 "XC7A35T-FTG256" H 4750 5400 50  0000 C CNN
F 2 "ScopefunPackagesLibrary:BGA256_FTG256" H 4400 -150 50  0001 C CNN
F 3 "https://www.xilinx.com/support/documentation/data_sheets/ds181_Artix_7_Data_Sheet.pdf" H 4400 -50 50  0001 C CNN
F 4 "Artix-7 FPGA" H 4400 50  50  0001 C CNN "Description"
F 5 "XC7A35T-2FTG256I" H 4400 -250 50  0001 C CNN "MFG Part#"
	1    4400 3100
	1    0    0    -1  
$EndComp
Text GLabel 10150 5800 2    50   BiDi ~ 0
dataD[2]
Text GLabel 10150 5400 2    50   BiDi ~ 0
dataD[3]
Text GLabel 10150 5900 2    50   BiDi ~ 0
dataD[11]
Text GLabel 10150 5100 2    50   BiDi ~ 0
dataD[10]
Text GLabel 10150 5600 2    50   BiDi ~ 0
dataD[8]
Text GLabel 2850 5500 0    50   BiDi ~ 0
dataD[5]
Text GLabel 10150 5700 2    50   BiDi ~ 0
dataD[4]
Text GLabel 10150 5300 2    50   BiDi ~ 0
dataD[1]
Text GLabel 10150 5500 2    50   BiDi ~ 0
dataD[0]
Wire Wire Line
	2850 3200 2900 3200
Text Notes 600  2250 0    50   ~ 0
INVERTED\nPOLARITY B1
$Comp
L 598-8150-107F LED1
U 1 1
P 4250 6750
F 0 "LED1" H 4350 6800 50  0000 L CNN
F 1 "598-8150-107F" H 4350 6700 50  0000 L CNN
F 2 "ScopefunPackagesLibrary:LED_0805" H 4250 6500 50  0001 C CNN
F 3 "https://media.digikey.com/pdf/Data%20Sheets/Dialight%20PDFs/598_Series_0805_Pkg.pdf" H 4250 6400 50  0001 C CNN
F 4 "598-8150-107F" H 4200 7050 60  0001 C CNN "MFG Part#"
F 5 "SMD LED 598 SERIES 0805 2V 130 mCd 140 DEG YELLOW Clear" H 4250 7200 60  0001 C CNN "Description"
	1    4250 6750
	1    0    0    -1  
$EndComp
$Comp
L 598-8150-107F LED2
U 1 1
P 4250 7450
F 0 "LED2" H 4350 7500 50  0000 L CNN
F 1 "598-8150-107F" H 4350 7400 50  0000 L CNN
F 2 "ScopefunPackagesLibrary:LED_0805" H 4250 7200 50  0001 C CNN
F 3 "https://media.digikey.com/pdf/Data%20Sheets/Dialight%20PDFs/598_Series_0805_Pkg.pdf" H 4250 7100 50  0001 C CNN
F 4 "598-8150-107F" H 4200 7750 60  0001 C CNN "MFG Part#"
F 5 "SMD LED 598 SERIES 0805 2V 130 mCd 140 DEG YELLOW Clear" H 4250 7900 60  0001 C CNN "Description"
	1    4250 7450
	1    0    0    -1  
$EndComp
$Comp
L 598-8150-107F LED3
U 1 1
P 6550 7100
F 0 "LED3" H 6650 7150 50  0000 L CNN
F 1 "598-8150-107F" H 6650 7050 50  0000 L CNN
F 2 "ScopefunPackagesLibrary:LED_0805" H 6550 6850 50  0001 C CNN
F 3 "https://media.digikey.com/pdf/Data%20Sheets/Dialight%20PDFs/598_Series_0805_Pkg.pdf" H 6550 6750 50  0001 C CNN
F 4 "598-8150-107F" H 6500 7400 60  0001 C CNN "MFG Part#"
F 5 "SMD LED 598 SERIES 0805 2V 130 mCd 140 DEG YELLOW Clear" H 6550 7550 60  0001 C CNN "Description"
	1    6550 7100
	1    0    0    -1  
$EndComp
Wire Wire Line
	2300 2300 2300 2400
Wire Wire Line
	2300 2400 2900 2400
Wire Wire Line
	1650 2300 2300 2300
Wire Wire Line
	2400 2100 2400 2300
Wire Wire Line
	1650 2100 2400 2100
Text Notes 600  3450 0    50   ~ 0
INVERTED\nPOLARITY CLK
Text GLabel 1050 7300 0    75   Input ~ 0
CC_AB
$Comp
L BSS138BKS Q3
U 1 1
P 1900 6700
F 0 "Q3" H 2450 6900 50  0000 R CNN
F 1 "BSS138BKS" H 2800 6800 50  0000 R CNN
F 2 "ScopefunPackagesLibrary:SOT363" H 1900 6400 50  0001 C CNN
F 3 "http://www.nxp.com/documents/data_sheet/BSS138BKS.pdf" H 1900 6300 50  0001 C CNN
F 4 "60 V, 320 mA dual N-channel Trench MOSFET" H 1900 7100 50  0001 C CNN "Description"
F 5 "BSS138PS,115" H 1900 7000 50  0001 C CNN "MFG Part#"
	1    1900 6700
	1    0    0    -1  
$EndComp
$Comp
L GND #PWR0109
U 1 1
P 1900 7100
F 0 "#PWR0109" H 1900 6850 50  0001 C CNN
F 1 "GND" H 1900 6950 50  0000 C CNN
F 2 "" H 1900 7100 50  0000 C CNN
F 3 "" H 1900 7100 50  0000 C CNN
	1    1900 7100
	1    0    0    -1  
$EndComp
Text GLabel 1700 6300 0    75   Input ~ 0
RE7
Text GLabel 2350 6300 2    75   Output ~ 0
DAC_SLEEP
Wire Wire Line
	1900 7100 1900 7000
Wire Wire Line
	1800 7000 2000 7000
Wire Wire Line
	1800 7000 1800 6900
Wire Wire Line
	2000 7000 2000 6900
Connection ~ 1900 7000
Wire Wire Line
	1700 6300 1800 6300
Wire Wire Line
	1800 6300 1800 6500
Wire Wire Line
	2350 6300 2000 6300
Wire Wire Line
	1050 7300 1350 7300
$Comp
L R_1.02k R44
U 1 1
P 1350 6950
F 0 "R44" H 1400 7000 50  0000 L CNN
F 1 "R_1.02k" H 1400 6900 50  0000 L CNN
F 2 "ScopefunPackagesLibrary:R_0603" H 1350 6700 50  0001 C CNN
F 3 "http://industrial.panasonic.com/cdbs/www-data/pdf/AOA0000/AOA0000CE2.pdf" H 1350 6800 50  0001 C CNN
F 4 "ERJ-3EKF1021V" H 1350 7100 60  0001 C CNN "MFG Part#"
F 5 "RES SMD 1% 1/10W 0603" H 1350 7200 60  0001 C CNN "Description"
	1    1350 6950
	-1   0    0    1   
$EndComp
$Comp
L R_1.02k R57
U 1 1
P 2400 6950
F 0 "R57" H 2450 7000 50  0000 L CNN
F 1 "R_1.02k" H 2450 6900 50  0000 L CNN
F 2 "ScopefunPackagesLibrary:R_0603" H 2400 6700 50  0001 C CNN
F 3 "http://industrial.panasonic.com/cdbs/www-data/pdf/AOA0000/AOA0000CE2.pdf" H 2400 6800 50  0001 C CNN
F 4 "ERJ-3EKF1021V" H 2400 7100 60  0001 C CNN "MFG Part#"
F 5 "RES SMD 1% 1/10W 0603" H 2400 7200 60  0001 C CNN "Description"
	1    2400 6950
	1    0    0    -1  
$EndComp
Wire Wire Line
	2400 6850 2400 6750
Wire Wire Line
	2400 6750 2300 6750
Wire Wire Line
	1350 6850 1350 6750
Wire Wire Line
	1350 6750 1500 6750
Wire Wire Line
	1350 7300 1350 7050
Wire Wire Line
	1100 7500 2400 7500
Wire Wire Line
	2400 7500 2400 7050
Text GLabel 1100 7500 0    75   Input ~ 0
DAC_EN
Wire Wire Line
	2000 6300 2000 6500
$Comp
L +1V8 #PWR0110
U 1 1
P 950 750
F 0 "#PWR0110" H 950 600 50  0001 C CNN
F 1 "+1V8" H 950 890 50  0000 C CNN
F 2 "" H 950 750 50  0000 C CNN
F 3 "" H 950 750 50  0000 C CNN
	1    950  750 
	1    0    0    -1  
$EndComp
Wire Wire Line
	950  750  950  800 
Text Label 2600 1500 0    50   ~ 0
PUDC_B
Text GLabel 2550 1500 0    50   Output ~ 0
ADCB_CS
Wire Wire Line
	2550 1500 2900 1500
Text Label 1350 1100 2    50   ~ 0
PUDC_B
Wire Wire Line
	950  1100 1350 1100
$Comp
L R_1.02k R64
U 1 1
P 950 900
F 0 "R64" H 1000 950 50  0000 L CNN
F 1 "R_1.02k" H 1000 850 50  0000 L CNN
F 2 "ScopefunPackagesLibrary:R_0603" H 950 650 50  0001 C CNN
F 3 "http://industrial.panasonic.com/cdbs/www-data/pdf/AOA0000/AOA0000CE2.pdf" H 950 750 50  0001 C CNN
F 4 "ERJ-3EKF1021V" H 950 1050 60  0001 C CNN "MFG Part#"
F 5 "RES SMD 1% 1/10W 0603" H 950 1150 60  0001 C CNN "Description"
	1    950  900 
	-1   0    0    -1  
$EndComp
Wire Wire Line
	950  1100 950  1000
$Comp
L SLP3-300-100-F SLP1
U 1 1
P 4300 6500
F 0 "SLP1" H 4400 6650 50  0000 L CNN
F 1 "SLP3-300-100-F" H 4400 6550 50  0000 L CNN
F 2 "ScopefunPackagesLibrary:SLP3-300-100-F" H 4300 6250 50  0001 C CNN
F 3 "http://www.mouser.com/ds/2/50/SLP3-XXX-XXX-X-345747.pdf" H 4300 6150 50  0001 C CNN
F 4 "SLP3-300-100-F" H 4250 6800 60  0001 C CNN "MFG Part#"
F 5 "Led Pipe for 0805 diode (Flat Face 3 mm)" H 4300 6950 60  0001 C CNN "Description"
	1    4300 6500
	1    0    0    -1  
$EndComp
$Comp
L SLP3-300-100-F SLP2
U 1 1
P 4300 7200
F 0 "SLP2" H 4400 7350 50  0000 L CNN
F 1 "SLP3-300-100-F" H 4400 7250 50  0000 L CNN
F 2 "ScopefunPackagesLibrary:SLP3-300-100-F" H 4300 6950 50  0001 C CNN
F 3 "http://www.mouser.com/ds/2/50/SLP3-XXX-XXX-X-345747.pdf" H 4300 6850 50  0001 C CNN
F 4 "SLP3-300-100-F" H 4250 7500 60  0001 C CNN "MFG Part#"
F 5 "Led Pipe for 0805 diode (Flat Face 3 mm)" H 4300 7650 60  0001 C CNN "Description"
	1    4300 7200
	1    0    0    -1  
$EndComp
$Comp
L SLP3-300-100-F SLP3
U 1 1
P 6600 6850
F 0 "SLP3" H 6700 7000 50  0000 L CNN
F 1 "SLP3-300-100-F" H 6700 6900 50  0000 L CNN
F 2 "ScopefunPackagesLibrary:SLP3-300-100-F" H 6600 6600 50  0001 C CNN
F 3 "http://www.mouser.com/ds/2/50/SLP3-XXX-XXX-X-345747.pdf" H 6600 6500 50  0001 C CNN
F 4 "SLP3-300-100-F" H 6550 7150 60  0001 C CNN "MFG Part#"
F 5 "Led Pipe for 0805 diode (Flat Face 3 mm)" H 6600 7300 60  0001 C CNN "Description"
	1    6600 6850
	1    0    0    -1  
$EndComp
$EndSCHEMATC
